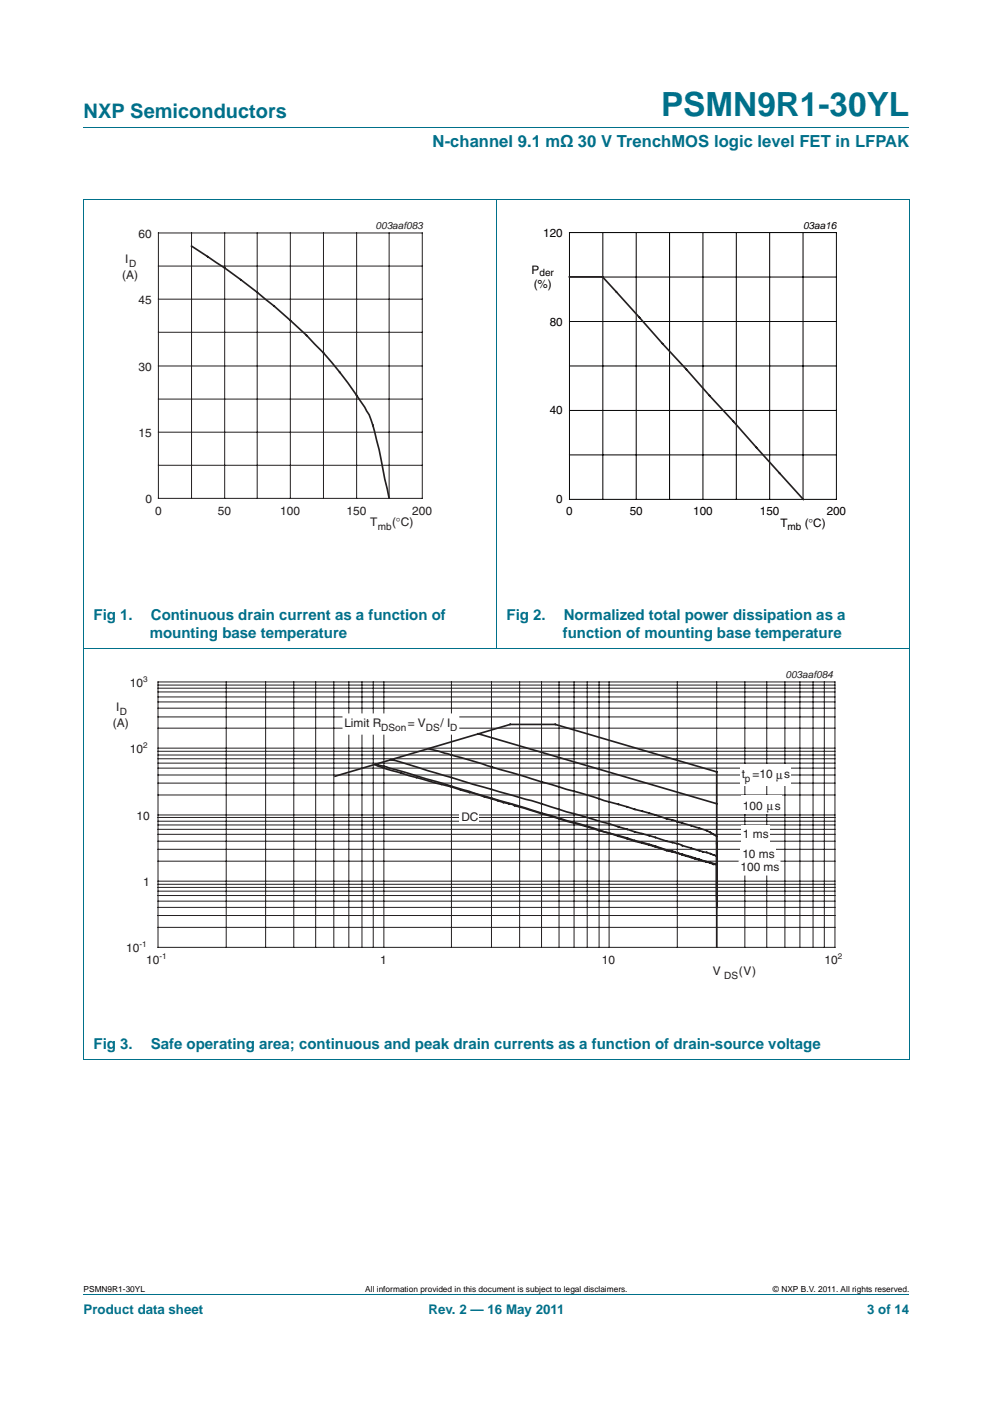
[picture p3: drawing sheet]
<svg xmlns="http://www.w3.org/2000/svg" width="210mm" height="297mm" viewBox="0 0 210 297" stroke-linecap="round" stroke-linejoin="round" font-family="sans-serif">
<path d="M17.7 27h174.6M17.6 42.1h174.7M17.7 42.2v181.8M105 42.1v95.1M192.3 42.2v181.8M17.6 137.1h174.7M17.6 224.1h174.7M17.7 273.9h174.6" fill="none" stroke="#00708a" stroke-width=".21"/>
<g fill="none" stroke="#231f20" stroke-width=".21">
<path d="M33.5 56.3h55.8M33.5 49.3h55.8v56.1h-55.8zM40.5 49.3v56.1M47.5 49.3v56.1M54.4 49.3v56.1M61.4 49.3v56.1M68.4 49.3v56.1M75.4 49.3v56.1M82.3 49.3v56.1M33.5 70.3h55.8M33.5 77.4h55.8M33.5 63.3h55.8"/>
<path d="M33.5 98.4h55.8M33.5 84.4h55.8M33.5 91.4h55.8M33.4 159.7h143.2M33.4 158.9h143.2M33.4 154.1h143.2M33.4 151.7h143.2M33.4 149.8h143.2M33.4 148.5h143.2M33.4 147.4h143.2M33.4 146.4h143.2M33.4 145.6h143.2"/>
<path d="M33.4 144.9h143.2M33.4 144.3h143.2v56.1h-143.2zM33.4 158.3h143.2M47.8 144.3v56.1M56.2 144.3v56.1M62.1 144.3v56.1M66.8 144.3v56.1M70.6 144.3v56.1M73.8 144.3v56.1M76.5 144.3v56.1M78.9 144.3v56.1M81.2 144.3v56.1"/>
<path d="M95.5 144.3v56.1M103.9 144.3v56.1M109.9 144.3v56.1M114.5 144.3v56.1M118.2 144.3v56.1M121.4 144.3v56.1M124.2 144.3v56.1M126.7 144.3v56.1M128.8 144.3v56.1M143.2 144.3v56.1M151.6 144.3v56.1M157.5 144.3v56.1"/>
<path d="M162.1 144.3v56.1M166 144.3v56.1M169.2 144.3v56.1M171.9 144.3v56.1M174.3 144.3v56.1M33.4 179.7h143.2M33.4 178h143.2M33.4 176.5h143.2M33.4 175.5h143.2M33.4 174.5h143.2M33.4 173.7h143.2M33.4 172.9h143.2"/>
<path d="M33.4 168.2h143.2M33.4 165.7h143.2M33.4 164h143.2M33.4 162.5h143.2M33.4 161.5h143.2M33.4 160.5h143.2M33.4 172.4h143.2M33.4 196.2h143.2M33.4 193.7h143.2M33.4 192h143.2M33.4 190.7h143.2M33.4 189.5h143.2"/>
<path d="M33.4 188.5h143.2M33.4 187.7h143.2M33.4 187.1h143.2M33.4 182.2h143.2M33.4 186.4h143.2"/>
</g>
<g fill="none" stroke="#231f20" stroke-width=".35">
<path d="M40.5 52.1a141.5 141.5 0 0 1 27.9 22.6 91.2 91.2 0 0 1 9.7 13l.7 2.3 1.4 5.1 2.1 10.3M120.4 58.6h7l42.5 47.1M90.6 158.4l6.8 1.9 28.1 8.3 2.2 .8 17.5 5a20.8 20.8 0 0 1 6.4 2.5v1.3M101.2 155.2l50.4 14.8M70.9 164.2l37-10.9h9.5l34.2 10v37.1M79.2 161.7l2.8 1.1 4.5 1.3 13.6 3.7 19.7 5.9 9 2.6M79.2 161.7h.1M79.5 161.7l6.3 1.7 43 12.9M82.6 160.7l1.1 .2a793.2 793.2 0 0 0 30.8 9.1l5.3 1.8 9 2.5 12.2 3.7 2.7 .6 3.6 1.2 2.1 .5 2.2 .8v10.9M82.6 160.7h.1M128.8 176.3l13.9 3.9 8.9 2.8v7.4M128.8 176.3l12.2 3.7 2.7 .6 4.9 1.6 3 .7v7.4"/>
<path d="M151.6 178.5v11.1"/>
</g>
<path d="M20.4 46.4h81.9v66.3h-81.9zM107.7 46.4h81.9v66.3h-81.9z" fill="none" stroke="#fff" stroke-width=".21"/>
<g fill="none" stroke="#000" stroke-width=".21">
<path d="M120.4 49.2h56.5v56.5h-56.5zM120.4 58.6h56.5M127.5 49.2v56.5M134.5 49.2v56.5M141.6 49.2v56.5M148.6 49.2v56.5M155.7 49.2v56.5M162.8 49.2v56.5M169.8 49.2v56.5M120.4 68h56.5M120.4 77.4h56.5M120.4 86.8h56.5"/>
<path d="M120.4 96.2h56.5"/>
</g>
<g fill="#fff">
<path d="M72.4 150.9h24.7v4.5h-24.7z" fill-rule="evenodd"/>
<path d="M156.2 181.3v.7h8.8v3.2h-8.8z" fill-rule="evenodd"/>
</g>
<g fill="#fff">
<path d="M97 170h4.1v4h-4.1z"/>
<path d="M156.7 168.3h8.5v4h-8.5z"/>
<path d="M156.6 178.4h7.4v3.9h-7.4z"/>
<path d="M156.5 161.7h10.7v4.5h-10.7z"/>
<path d="M156.7 174.6h6v4h-6z"/>
</g>
<path d="M20.3 141.4h169.4v66.3h-169.4z" fill="none" stroke="#fff" stroke-width=".21"/>
<text font-size="7" fill="#00708a" x="139.8" y="24.6">PSMN9R1-30YL</text>
<text font-size="4.2" fill="#00708a" x="17.7" y="24.9">NXP Semiconductors</text>
<text font-size="3.5" fill="#00708a" x="91.5" y="31.1">N-channel 9.1 mΩ 30 V TrenchMOS logic level FET in LFPAK</text>
<g font-size="3.2" fill="#00708a">
<text x="19.8" y="131.1">Fig 1.</text>
<text x="31.9" y="131.1">Continuous drain current as a function of</text>
<text x="107.1" y="131.1">Fig 2.</text>
<text x="119.2" y="131.1">Normalized total power dissipation as a</text>
<text x="31.7" y="135">mounting base temperature</text>
<text x="119" y="135">function of mounting base temperature</text>
<text x="19.8" y="222">Fig 3.</text>
<text x="31.9" y="222">Safe operating area; continuous and peak drain currents as a function of drain-source voltage</text>
</g>
<g font-size="2.8" fill="#00708a">
<text x="17.7" y="277.9">Product data sheet</text>
<text x="90.6" y="277.9">Rev. 2 — 16 May 2011</text>
<text x="183.4" y="277.9">3 of 14</text>
</g>
<g font-size="2.5" fill="#231f20">
<text x="29.3" y="50.4">60</text>
<text x="25.8" y="59.1">(A)</text>
<text x="26.5" y="55.7">I</text>
<text x="29.3" y="64.4">45</text>
<text x="29.3" y="78.5">30</text>
<text x="29.3" y="92.5">15</text>
<text x="30.8" y="106.5">0</text>
<text x="32.8" y="109">0</text>
<text x="46.1" y="109">50</text>
<text x="59.3" y="109">100</text>
<text x="73.3" y="109">150</text>
<text x="78.3" y="111.3">T</text>
<text x="82.9" y="111.3">(°C)</text>
<text x="87.2" y="109">200</text>
<text x="27.4" y="145.4">10</text>
<text x="23.9" y="153.9">(A)</text>
<text x="24.6" y="150.4">I</text>
<text x="72.8" y="153.9">Limit R</text>
<text x="86.3" y="153.9">= V</text>
<text x="93.1" y="153.9">/ I</text>
<text x="27.4" y="159.4">10</text>
<text x="156.8" y="164.6">t</text>
<text x="159.1" y="164.6">=10 μs</text>
<text x="28.8" y="173.5">10</text>
<text x="97.6" y="173.7">DC</text>
<text x="157.1" y="171.4">100 μs</text>
<text x="157.1" y="177.3">1 ms</text>
<text x="156.6" y="184.3">100 ms</text>
<text x="157" y="181.4">10 ms</text>
<text x="30.2" y="187.5">1</text>
<text x="26.7" y="201.5">10</text>
<text x="30.9" y="204">10</text>
<text x="80.4" y="204">1</text>
<text x="127.3" y="204">10</text>
<text x="150.8" y="206.3">V</text>
<text x="156.2" y="206.3">(V)</text>
<text x="174.3" y="204">10</text>
</g>
<g font-size="2.5">
<text x="114.9" y="50.1">120</text>
<text x="112.4" y="58">P</text>
<text x="112.9" y="61">(%)</text>
<text x="116.3" y="68.9">80</text>
<text x="116.3" y="87.7">40</text>
<text x="117.6" y="106.5">0</text>
<text x="119.7" y="109">0</text>
<text x="133.2" y="109">50</text>
<text x="146.6" y="109">100</text>
<text x="160.7" y="109">150</text>
<text x="165" y="111.6">T</text>
<text x="170.2" y="111.6">(°C)</text>
<text x="174.8" y="109">200</text>
</g>
<g font-size="2.1" fill="#231f20">
<text x="79.4" y="48.5">003aaf083</text>
<text x="27.3" y="56.4">D</text>
<text x="79.9" y="112.1">mb</text>
<text x="166.1" y="143.5">003aaf084</text>
<text x="25.3" y="151.2">D</text>
<text x="80.6" y="154.7">DSon</text>
<text x="90.1" y="154.7">DS</text>
<text x="95.2" y="154.7">D</text>
<text x="157.5" y="165.4">p</text>
<text x="153.1" y="207">DS</text>
</g>
<g font-size="2.1">
<text x="169.8" y="48.4">03aa16</text>
<text x="114.1" y="58.5">der</text>
<text x="166.5" y="112.1">mb</text>
</g>
<g font-size="1.8">
<text x="17.7" y="273.3">PSMN9R1-30YL</text>
<text x="77.2" y="273.3">All information provided in this document is subject to legal disclaimers.</text>
<text x="163.5" y="273.3">© NXP B.V. 2011. All rights reserved.</text>
</g>
<g font-size="1.7" fill="#231f20">
<text x="30.2" y="144.2">3</text>
<text x="30.2" y="158.2">2</text>
<text x="29.5" y="200.4">-1</text>
<text x="33.7" y="202.9">-1</text>
<text x="177.1" y="202.9">2</text>
</g>
</svg>
